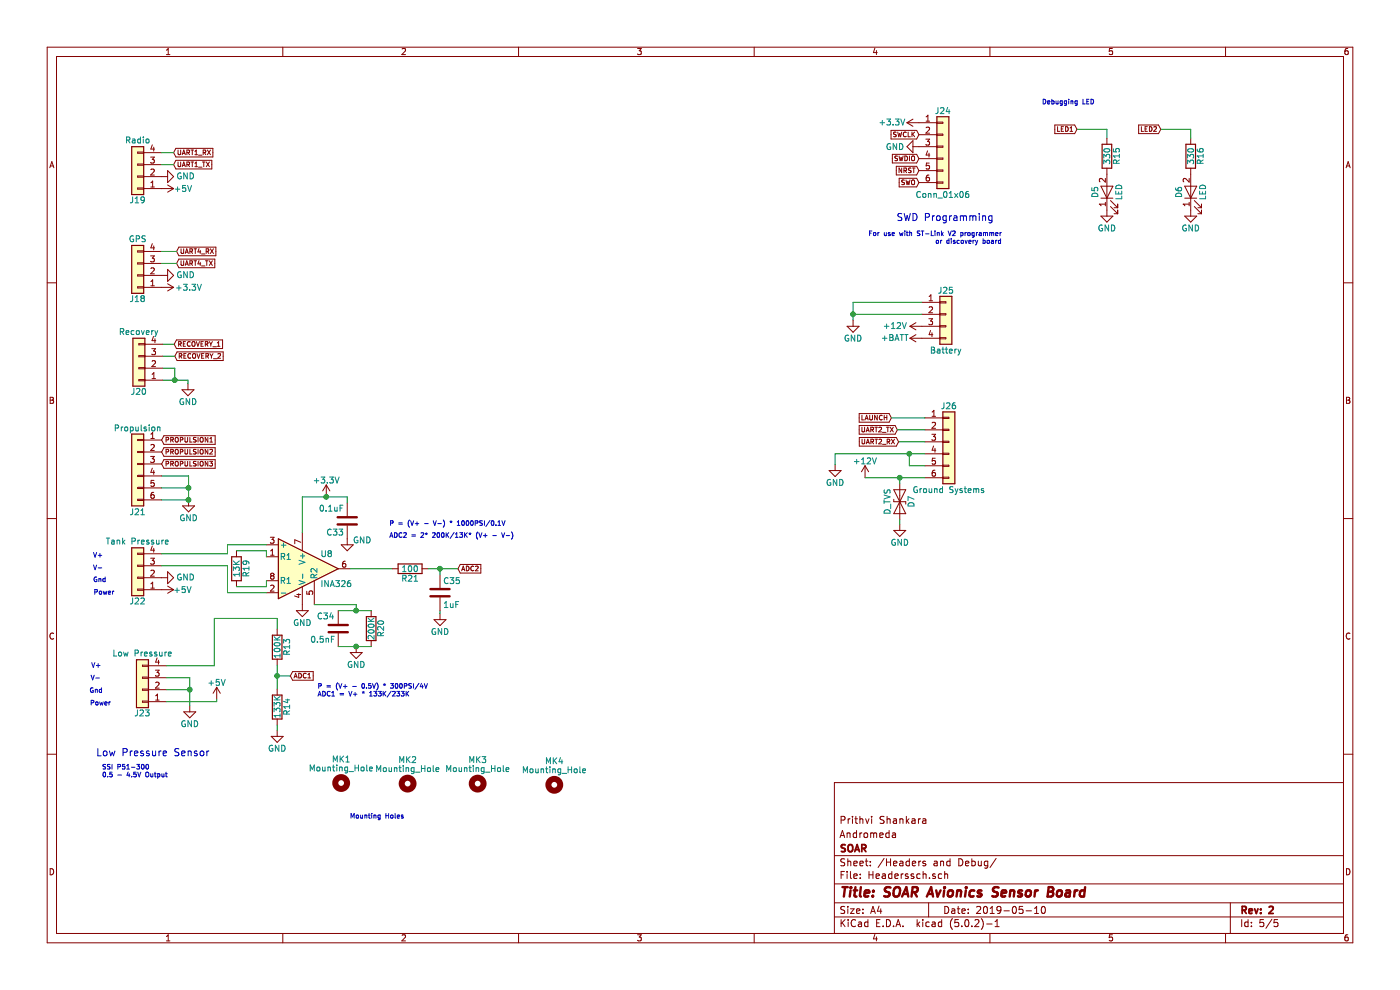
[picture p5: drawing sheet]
EESchema Schematic File Version 4
LIBS:AndromedaV2.2-cache
EELAYER 26 0
EELAYER END
$Descr A4 11693 8268
encoding utf-8
Sheet 5 5
Title "SOAR Avionics Sensor Board"
Date "2019-05-10"
Rev "2"
Comp "SOAR"
Comment1 "Andromeda"
Comment2 "Prithvi Shankara"
Comment3 ""
Comment4 ""
$EndDescr
$Comp
L AndromedaV2-rescue:Conn_01x06 J24
U 1 1
P 7875 1225
F 0 "J24" H 7875 1525 50  0000 C CNN
F 1 "Conn_01x06" H 7875 825 50  0000 C CNN
F 2 "Connector_PinHeader_2.54mm:PinHeader_1x06_P2.54mm_Vertical" H 7875 1225 50  0001 C CNN
F 3 "" H 7875 1225 50  0001 C CNN
	1    7875 1225
	1    0    0    -1  
$EndComp
$Comp
L AndromedaV2-rescue:+3.3V #PWR052
U 1 1
P 7675 1025
F 0 "#PWR052" H 7675 875 50  0001 C CNN
F 1 "+3.3V" V 7675 1250 50  0000 C CNN
F 2 "" H 7675 1025 50  0001 C CNN
F 3 "" H 7675 1025 50  0001 C CNN
	1    7675 1025
	0    -1   -1   0   
$EndComp
$Comp
L AndromedaV2-rescue:GND #PWR053
U 1 1
P 7675 1225
F 0 "#PWR053" H 7675 975 50  0001 C CNN
F 1 "GND" V 7675 1025 50  0000 C CNN
F 2 "" H 7675 1225 50  0001 C CNN
F 3 "" H 7675 1225 50  0001 C CNN
	1    7675 1225
	0    1    1    0   
$EndComp
Text Notes 7485 1855 0    59   ~ 0
SWD Programming
Text GLabel 7675 1125 0    39   Input ~ 0
SWCLK
Text GLabel 7675 1325 0    39   Input ~ 0
SWDIO
Text GLabel 7675 1425 0    39   Input ~ 0
NRST
$Comp
L AndromedaV2-rescue:LED D5
U 1 1
P 9245 1605
F 0 "D5" H 9245 1705 50  0000 C CNN
F 1 "LED" H 9245 1505 50  0000 C CNN
F 2 "LED_SMD:LED_0805_2012Metric" H 9245 1605 50  0001 C CNN
F 3 "" H 9245 1605 50  0001 C CNN
	1    9245 1605
	0    -1   -1   0   
$EndComp
$Comp
L AndromedaV2-rescue:GND #PWR054
U 1 1
P 9245 1755
F 0 "#PWR054" H 9245 1505 50  0001 C CNN
F 1 "GND" H 9245 1605 50  0000 C CNN
F 2 "" H 9245 1755 50  0001 C CNN
F 3 "" H 9245 1755 50  0001 C CNN
	1    9245 1755
	1    0    0    -1  
$EndComp
$Comp
L AndromedaV2-rescue:R R15
U 1 1
P 9245 1305
F 0 "R15" V 9325 1305 50  0000 C CNN
F 1 "330" V 9245 1305 50  0000 C CNN
F 2 "Resistors_SMD:R_0603" V 9175 1305 50  0001 C CNN
F 3 "" H 9245 1305 50  0001 C CNN
	1    9245 1305
	1    0    0    -1  
$EndComp
Text GLabel 8995 1080 0    39   Input ~ 0
LED1
Text Notes 8370 2045 2    39   ~ 0
For use with ST-Link V2 programmer\nor discovery board\n
Text Notes 9145 880  2    39   ~ 0
Debugging LED
Text Notes 2920 6845 0    39   ~ 0
Mounting Holes
$Comp
L AndromedaV2-rescue:LED D6
U 1 1
P 9945 1605
F 0 "D6" H 9945 1705 50  0000 C CNN
F 1 "LED" H 9945 1505 50  0000 C CNN
F 2 "LED_SMD:LED_0805_2012Metric" H 9945 1605 50  0001 C CNN
F 3 "" H 9945 1605 50  0001 C CNN
	1    9945 1605
	0    -1   -1   0   
$EndComp
$Comp
L AndromedaV2-rescue:GND #PWR055
U 1 1
P 9945 1755
F 0 "#PWR055" H 9945 1505 50  0001 C CNN
F 1 "GND" H 9945 1605 50  0000 C CNN
F 2 "" H 9945 1755 50  0001 C CNN
F 3 "" H 9945 1755 50  0001 C CNN
	1    9945 1755
	1    0    0    -1  
$EndComp
$Comp
L AndromedaV2-rescue:R R16
U 1 1
P 9945 1305
F 0 "R16" V 10025 1305 50  0000 C CNN
F 1 "330" V 9945 1305 50  0000 C CNN
F 2 "Resistors_SMD:R_0603" V 9875 1305 50  0001 C CNN
F 3 "" H 9945 1305 50  0001 C CNN
	1    9945 1305
	1    0    0    -1  
$EndComp
Text GLabel 9695 1080 0    39   Input ~ 0
LED2
$Comp
L AndromedaV2-rescue:Conn_01x04 J18
U 1 1
P 1150 2300
F 0 "J18" H 1150 2500 50  0000 C CNN
F 1 "GPS" H 1150 2000 50  0000 C CNN
F 2 "SOAR_Kicad_Library:Molex_Micro-Fit_3.0_43045-0400_2x02_P3.00mm_Horizontal" H 1150 2300 50  0001 C CNN
F 3 "" H 1150 2300 50  0001 C CNN
	1    1150 2300
	-1   0    0    1   
$EndComp
$Comp
L AndromedaV2-rescue:Conn_01x04 J20
U 1 1
P 1160 3075
F 0 "J20" H 1160 3275 50  0000 C CNN
F 1 "Recovery" H 1160 2775 50  0000 C CNN
F 2 "SOAR_Kicad_Library:Molex_Micro-Fit_3.0_43045-0400_2x02_P3.00mm_Horizontal" H 1160 3075 50  0001 C CNN
F 3 "" H 1160 3075 50  0001 C CNN
	1    1160 3075
	-1   0    0    1   
$EndComp
$Comp
L AndromedaV2-rescue:Conn_01x04 J22
U 1 1
P 1150 4825
F 0 "J22" H 1150 5025 50  0000 C CNN
F 1 "Tank Pressure" H 1150 4525 50  0000 C CNN
F 2 "SOAR_Kicad_Library:Molex_Micro-Fit_3.0_43045-0400_2x02_P3.00mm_Horizontal" H 1150 4825 50  0001 C CNN
F 3 "" H 1150 4825 50  0001 C CNN
	1    1150 4825
	-1   0    0    1   
$EndComp
$Comp
L AndromedaV2-rescue:Conn_01x04 J23
U 1 1
P 1190 5760
F 0 "J23" H 1190 5960 50  0000 C CNN
F 1 "Low Pressure" H 1190 5460 50  0000 C CNN
F 2 "SOAR_Kicad_Library:Molex_Micro-Fit_3.0_43045-0400_2x02_P3.00mm_Horizontal" H 1190 5760 50  0001 C CNN
F 3 "" H 1190 5760 50  0001 C CNN
	1    1190 5760
	-1   0    0    1   
$EndComp
Text Notes 800  6325 0    60   ~ 0
Low Pressure Sensor
$Comp
L AndromedaV2-rescue:Conn_01x04 J25
U 1 1
P 7900 2625
F 0 "J25" H 7900 2825 50  0000 C CNN
F 1 "Battery" H 7900 2325 50  0000 C CNN
F 2 "SOAR_Kicad_Library:Molex_Micro-Fit_3.0_43045-0400_2x02_P3.00mm_Horizontal" H 7900 2625 50  0001 C CNN
F 3 "" H 7900 2625 50  0001 C CNN
	1    7900 2625
	1    0    0    -1  
$EndComp
Text GLabel 7675 1525 0    39   Input ~ 0
SWO
$Comp
L AndromedaV2-rescue:GND #PWR056
U 1 1
P 7125 2675
F 0 "#PWR056" H 7125 2425 50  0001 C CNN
F 1 "GND" H 7125 2525 50  0000 C CNN
F 2 "" H 7125 2675 50  0001 C CNN
F 3 "" H 7125 2675 50  0001 C CNN
	1    7125 2675
	1    0    0    -1  
$EndComp
$Comp
L AndromedaV2-rescue:+12V #PWR057
U 1 1
P 7700 2725
AR Path="/5AD34D14" Ref="#PWR057"  Part="1" 
AR Path="/5A1CBF33/5AD34D14" Ref="#PWR057"  Part="1" 
F 0 "#PWR057" H 7700 2575 50  0001 C CNN
F 1 "+12V" V 7700 2950 50  0000 C CNN
F 2 "" H 7700 2725 50  0001 C CNN
F 3 "" H 7700 2725 50  0001 C CNN
	1    7700 2725
	0    -1   -1   0   
$EndComp
$Comp
L AndromedaV2-rescue:+BATT #PWR058
U 1 1
P 7700 2825
F 0 "#PWR058" H 7700 2675 50  0001 C CNN
F 1 "+BATT" V 7700 3050 50  0000 C CNN
F 2 "" H 7700 2825 50  0001 C CNN
F 3 "" H 7700 2825 50  0001 C CNN
	1    7700 2825
	0    -1   -1   0   
$EndComp
Text Notes 780  4975 0    39   ~ 0
Power
Text Notes 775  4870 0    39   ~ 0
Gnd\n
Text Notes 775  4665 0    39   ~ 0
V+
Text Notes 775  4770 0    39   ~ 0
V-
Text Notes 750  5900 0    39   ~ 0
Power
Text Notes 745  5795 0    39   ~ 0
Gnd\n
Text Notes 760  5585 0    39   ~ 0
V+
Text Notes 755  5690 0    39   ~ 0
V-
$Comp
L AndromedaV2-rescue:+12V #PWR059
U 1 1
P 7225 3990
AR Path="/5AE4DB94" Ref="#PWR059"  Part="1" 
AR Path="/5A1CBF33/5AE4DB94" Ref="#PWR059"  Part="1" 
F 0 "#PWR059" H 7225 3840 50  0001 C CNN
F 1 "+12V" H 7225 4130 50  0000 C CNN
F 2 "" H 7225 3990 50  0001 C CNN
F 3 "" H 7225 3990 50  0001 C CNN
	1    7225 3990
	1    0    0    -1  
$EndComp
$Comp
L AndromedaV2-rescue:GND #PWR060
U 1 1
P 6975 3880
F 0 "#PWR060" H 6975 3630 50  0001 C CNN
F 1 "GND" H 6975 3730 50  0000 C CNN
F 2 "" H 6975 3880 50  0001 C CNN
F 3 "" H 6975 3880 50  0001 C CNN
	1    6975 3880
	1    0    0    -1  
$EndComp
$Comp
L AndromedaV2-rescue:+5V #PWR061
U 1 1
P 1350 4925
F 0 "#PWR061" H 1350 4775 50  0001 C CNN
F 1 "+5V" V 1350 5100 50  0000 C CNN
F 2 "" H 1350 4925 50  0001 C CNN
F 3 "" H 1350 4925 50  0001 C CNN
	1    1350 4925
	0    1    1    0   
$EndComp
$Comp
L AndromedaV2-rescue:+5V #PWR062
U 1 1
P 1810 5840
F 0 "#PWR062" H 1810 5690 50  0001 C CNN
F 1 "+5V" H 1810 5980 50  0000 C CNN
F 2 "" H 1810 5840 50  0001 C CNN
F 3 "" H 1810 5840 50  0001 C CNN
	1    1810 5840
	1    0    0    -1  
$EndComp
$Comp
L AndromedaV2-rescue:+3.3V #PWR063
U 1 1
P 1350 2400
F 0 "#PWR063" H 1350 2250 50  0001 C CNN
F 1 "+3.3V" V 1350 2625 50  0000 C CNN
F 2 "" H 1350 2400 50  0001 C CNN
F 3 "" H 1350 2400 50  0001 C CNN
	1    1350 2400
	0    1    1    0   
$EndComp
Text GLabel 1450 1375 2    39   Input ~ 0
UART1_TX
Text GLabel 1450 1275 2    39   Input ~ 0
UART1_RX
$Comp
L AndromedaV2-rescue:GND #PWR065
U 1 1
P 1350 1475
F 0 "#PWR065" H 1350 1225 50  0001 C CNN
F 1 "GND" V 1350 1275 50  0000 C CNN
F 2 "" H 1350 1475 50  0001 C CNN
F 3 "" H 1350 1475 50  0001 C CNN
	1    1350 1475
	0    -1   -1   0   
$EndComp
Text GLabel 1475 2100 2    39   Input ~ 0
UART4_RX
Text GLabel 1475 2200 2    39   Input ~ 0
UART4_TX
$Comp
L AndromedaV2-rescue:GND #PWR066
U 1 1
P 1350 2300
F 0 "#PWR066" H 1350 2050 50  0001 C CNN
F 1 "GND" V 1350 2100 50  0000 C CNN
F 2 "" H 1350 2300 50  0001 C CNN
F 3 "" H 1350 2300 50  0001 C CNN
	1    1350 2300
	0    -1   -1   0   
$EndComp
Text GLabel 7495 3590 0    39   Input ~ 0
UART2_TX
Text GLabel 7505 3690 0    39   Input ~ 0
UART2_RX
Text GLabel 7445 3490 0    39   Input ~ 0
LAUNCH
$Comp
L AndromedaV2-rescue:Conn_01x06 J26
U 1 1
P 7925 3690
F 0 "J26" H 7925 3990 50  0000 C CNN
F 1 "Ground Systems" H 7925 3290 50  0000 C CNN
F 2 "SOAR_Kicad_Library:Molex_Micro-Fit_3.0_43045-0600_2x03_P3.00mm_Horizontal" H 7925 3690 50  0001 C CNN
F 3 "" H 7925 3690 50  0001 C CNN
	1    7925 3690
	1    0    0    -1  
$EndComp
Text GLabel 1455 2875 2    39   Input ~ 0
RECOVERY_1
Text GLabel 1460 2975 2    39   Input ~ 0
RECOVERY_2
$Comp
L AndromedaV2-rescue:GND #PWR069
U 1 1
P 1570 3205
F 0 "#PWR069" H 1570 2955 50  0001 C CNN
F 1 "GND" H 1570 3055 50  0000 C CNN
F 2 "" H 1570 3205 50  0001 C CNN
F 3 "" H 1570 3205 50  0001 C CNN
	1    1570 3205
	1    0    0    -1  
$EndComp
$Comp
L AndromedaV2-rescue:R R14
U 1 1
P 2315 5905
F 0 "R14" V 2395 5905 50  0000 C CNN
F 1 "133K" V 2315 5905 50  0000 C CNN
F 2 "Resistors_SMD:R_0603" V 2245 5905 50  0001 C CNN
F 3 "" H 2315 5905 50  0001 C CNN
	1    2315 5905
	1    0    0    -1  
$EndComp
$Comp
L AndromedaV2-rescue:R R13
U 1 1
P 2315 5405
F 0 "R13" V 2395 5405 50  0000 C CNN
F 1 "100K" V 2315 5405 50  0000 C CNN
F 2 "Resistors_SMD:R_0603" V 2245 5405 50  0001 C CNN
F 3 "" H 2315 5405 50  0001 C CNN
	1    2315 5405
	1    0    0    -1  
$EndComp
Text GLabel 2425 5645 2    39   Input ~ 0
ADC1
$Comp
L AndromedaV2-rescue:GND #PWR070
U 1 1
P 1585 5895
F 0 "#PWR070" H 1585 5645 50  0001 C CNN
F 1 "GND" H 1585 5745 50  0000 C CNN
F 2 "" H 1585 5895 50  0001 C CNN
F 3 "" H 1585 5895 50  0001 C CNN
	1    1585 5895
	1    0    0    -1  
$EndComp
$Comp
L AndromedaV2-rescue:GND #PWR071
U 1 1
P 2315 6100
F 0 "#PWR071" H 2315 5850 50  0001 C CNN
F 1 "GND" H 2315 5950 50  0000 C CNN
F 2 "" H 2315 6100 50  0001 C CNN
F 3 "" H 2315 6100 50  0001 C CNN
	1    2315 6100
	1    0    0    -1  
$EndComp
Text GLabel 1350 3675 2    39   Input ~ 0
PROPULSION1
Text GLabel 1350 3775 2    39   Input ~ 0
PROPULSION2
$Comp
L AndromedaV2-rescue:R R19
U 1 1
P 1975 4750
F 0 "R19" V 2055 4750 50  0000 C CNN
F 1 "13K" V 1975 4750 50  0000 C CNN
F 2 "Resistors_SMD:R_0603" V 1905 4750 50  0001 C CNN
F 3 "" H 1975 4750 50  0001 C CNN
	1    1975 4750
	1    0    0    -1  
$EndComp
$Comp
L AndromedaV2-rescue:C C33
U 1 1
P 2900 4350
F 0 "C33" H 2925 4450 50  0000 L CNN
F 1 "0.1uF" H 2925 4250 50  0000 L CNN
F 2 "Capacitors_SMD:C_0603" H 2938 4200 50  0001 C CNN
F 3 "" H 2900 4350 50  0001 C CNN
	1    2900 4350
	-1   0    0    1   
$EndComp
$Comp
L AndromedaV2-rescue:GND #PWR073
U 1 1
P 2900 4500
F 0 "#PWR073" H 2900 4250 50  0001 C CNN
F 1 "GND" H 3025 4490 50  0000 C CNN
F 2 "" H 2900 4500 50  0001 C CNN
F 3 "" H 2900 4500 50  0001 C CNN
	1    2900 4500
	1    0    0    -1  
$EndComp
$Comp
L AndromedaV2-rescue:R R21
U 1 1
P 3425 4750
F 0 "R21" V 3505 4750 50  0000 C CNN
F 1 "100" V 3425 4750 50  0000 C CNN
F 2 "Resistors_SMD:R_0603" V 3355 4750 50  0001 C CNN
F 3 "" H 3425 4750 50  0001 C CNN
	1    3425 4750
	0    1    1    0   
$EndComp
$Comp
L AndromedaV2-rescue:C C35
U 1 1
P 3675 4950
F 0 "C35" H 3700 5050 50  0000 L CNN
F 1 "1uF" H 3700 4850 50  0000 L CNN
F 2 "Capacitors_SMD:C_0603" H 3713 4800 50  0001 C CNN
F 3 "" H 3675 4950 50  0001 C CNN
	1    3675 4950
	1    0    0    -1  
$EndComp
$Comp
L AndromedaV2-rescue:GND #PWR074
U 1 1
P 3675 5125
F 0 "#PWR074" H 3675 4875 50  0001 C CNN
F 1 "GND" H 3675 4975 50  0000 C CNN
F 2 "" H 3675 5125 50  0001 C CNN
F 3 "" H 3675 5125 50  0001 C CNN
	1    3675 5125
	1    0    0    -1  
$EndComp
$Comp
L AndromedaV2-rescue:GND #PWR075
U 1 1
P 2975 5400
F 0 "#PWR075" H 2975 5150 50  0001 C CNN
F 1 "GND" H 2975 5250 50  0000 C CNN
F 2 "" H 2975 5400 50  0001 C CNN
F 3 "" H 2975 5400 50  0001 C CNN
	1    2975 5400
	1    0    0    -1  
$EndComp
$Comp
L AndromedaV2-rescue:+3.3V #PWR076
U 1 1
P 2725 4150
F 0 "#PWR076" H 2725 4000 50  0001 C CNN
F 1 "+3.3V" H 2725 4290 50  0000 C CNN
F 2 "" H 2725 4150 50  0001 C CNN
F 3 "" H 2725 4150 50  0001 C CNN
	1    2725 4150
	1    0    0    -1  
$EndComp
Text GLabel 3825 4750 2    39   Input ~ 0
ADC2
$Comp
L AndromedaV2-rescue:GND #PWR078
U 1 1
P 1350 4825
F 0 "#PWR078" H 1350 4575 50  0001 C CNN
F 1 "GND" V 1350 4625 50  0000 C CNN
F 2 "" H 1350 4825 50  0001 C CNN
F 3 "" H 1350 4825 50  0001 C CNN
	1    1350 4825
	0    -1   -1   0   
$EndComp
Wire Wire Line
	2315 6055 2315 6100
Connection ~ 1585 5760
Wire Wire Line
	1390 5760 1585 5760
Wire Wire Line
	1585 5660 1585 5760
Wire Wire Line
	1390 5660 1585 5660
Wire Wire Line
	2315 5165 2315 5255
Wire Wire Line
	1790 5165 2315 5165
Wire Wire Line
	1790 5560 1790 5165
Wire Wire Line
	1390 5560 1790 5560
Wire Wire Line
	2315 5645 2425 5645
Connection ~ 1460 3175
Wire Wire Line
	1460 3075 1460 3175
Wire Wire Line
	1570 3175 1570 3205
Wire Wire Line
	1360 3175 1460 3175
Wire Wire Line
	1460 3075 1360 3075
Wire Wire Line
	1460 2975 1360 2975
Wire Wire Line
	1455 2875 1360 2875
Wire Wire Line
	7445 3490 7725 3490
Wire Wire Line
	7725 3690 7505 3690
Wire Wire Line
	7495 3590 7725 3590
Wire Wire Line
	1810 5860 1810 5840
Wire Wire Line
	1390 5860 1810 5860
Connection ~ 7595 3790
Wire Wire Line
	7595 3890 7595 3790
Wire Wire Line
	6975 3790 6975 3880
Wire Wire Line
	6975 3790 7595 3790
Wire Wire Line
	7725 3990 7515 3990
Wire Wire Line
	9695 1080 9945 1080
Wire Wire Line
	9945 1080 9945 1155
Wire Wire Line
	8995 1080 9245 1080
Wire Wire Line
	9245 1080 9245 1155
$Comp
L AndromedaV2-rescue:C C34
U 1 1
P 2825 5250
F 0 "C34" H 2645 5355 50  0000 L CNN
F 1 "0.5nF" H 2590 5160 50  0000 L CNN
F 2 "Capacitors_SMD:C_0603" H 2863 5100 50  0001 C CNN
F 3 "" H 2825 5250 50  0001 C CNN
	1    2825 5250
	1    0    0    -1  
$EndComp
Wire Wire Line
	7725 3890 7595 3890
$Comp
L AndromedaV2-rescue:Mounting_Hole MK1
U 1 1
P 2850 6540
F 0 "MK1" H 2850 6740 50  0000 C CNN
F 1 "Mounting_Hole" H 2850 6665 50  0000 C CNN
F 2 "Mounting_Holes:MountingHole_2.5mm_Pad" H 2850 6540 50  0001 C CNN
F 3 "" H 2850 6540 50  0001 C CNN
	1    2850 6540
	1    0    0    -1  
$EndComp
$Comp
L AndromedaV2-rescue:Mounting_Hole MK2
U 1 1
P 3405 6545
F 0 "MK2" H 3405 6745 50  0000 C CNN
F 1 "Mounting_Hole" H 3405 6670 50  0000 C CNN
F 2 "Mounting_Holes:MountingHole_2.5mm_Pad" H 3405 6545 50  0001 C CNN
F 3 "" H 3405 6545 50  0001 C CNN
	1    3405 6545
	1    0    0    -1  
$EndComp
$Comp
L AndromedaV2-rescue:Mounting_Hole MK3
U 1 1
P 3990 6545
F 0 "MK3" H 3990 6745 50  0000 C CNN
F 1 "Mounting_Hole" H 3990 6670 50  0000 C CNN
F 2 "Mounting_Holes:MountingHole_2.5mm_Pad" H 3990 6545 50  0001 C CNN
F 3 "" H 3990 6545 50  0001 C CNN
	1    3990 6545
	1    0    0    -1  
$EndComp
$Comp
L AndromedaV2-rescue:Mounting_Hole MK4
U 1 1
P 4630 6555
F 0 "MK4" H 4630 6755 50  0000 C CNN
F 1 "Mounting_Hole" H 4630 6680 50  0000 C CNN
F 2 "Mounting_Holes:MountingHole_2.5mm_Pad" H 4630 6555 50  0001 C CNN
F 3 "" H 4630 6555 50  0001 C CNN
	1    4630 6555
	1    0    0    -1  
$EndComp
$Comp
L AndromedaV2-rescue:R R20
U 1 1
P 3100 5250
F 0 "R20" V 3180 5250 50  0000 C CNN
F 1 "200K" V 3100 5250 50  0000 C CNN
F 2 "Resistors_SMD:R_0603" V 3030 5250 50  0001 C CNN
F 3 "" H 3100 5250 50  0001 C CNN
	1    3100 5250
	1    0    0    -1  
$EndComp
Text Notes 850  6500 0    39   ~ 0
SSI P51-300\n0.5 - 4.5V Output
Text Notes 2650 5825 0    39   ~ 0
P = (V+ - 0.5V) * 300PSI/4V\nADC1 = V+ * 133K/233K
Text Notes 3250 4500 0    39   ~ 0
ADC2 = 2* 200K/13K* (V+ - V-)
Text Notes 3250 4400 0    39   ~ 0
P = (V+ - V-) * 1000PSI/0.1V
$Comp
L AndromedaV2-rescue:D_TVS D7
U 1 1
P 7515 4190
F 0 "D7" H 7515 4290 50  0000 C CNN
F 1 "D_TVS" H 7515 4090 50  0000 C CNN
F 2 "Diodes_SMD:D_SOD-323" H 7515 4190 50  0001 C CNN
F 3 "" H 7515 4190 50  0001 C CNN
	1    7515 4190
	0    1    1    0   
$EndComp
$Comp
L AndromedaV2-rescue:GND #PWR079
U 1 1
P 7515 4380
F 0 "#PWR079" H 7515 4130 50  0001 C CNN
F 1 "GND" H 7515 4230 50  0000 C CNN
F 2 "" H 7515 4380 50  0001 C CNN
F 3 "" H 7515 4380 50  0001 C CNN
	1    7515 4380
	1    0    0    -1  
$EndComp
Wire Wire Line
	7515 3990 7515 4040
Connection ~ 7515 3990
Wire Wire Line
	7515 4340 7515 4380
Wire Wire Line
	1585 5760 1585 5895
Wire Wire Line
	1460 3175 1570 3175
Wire Wire Line
	7595 3790 7725 3790
Wire Wire Line
	7515 3990 7225 3990
Wire Wire Line
	2315 5555 2315 5645
$Comp
L AndromedaV2-rescue:+5V #PWR0105
U 1 1
P 1350 1575
F 0 "#PWR0105" H 1350 1425 50  0001 C CNN
F 1 "+5V" V 1350 1675 50  0000 L CNN
F 2 "" H 1350 1575 50  0001 C CNN
F 3 "" H 1350 1575 50  0001 C CNN
	1    1350 1575
	0    1    1    0   
$EndComp
$Comp
L AndromedaV2-rescue:Conn_01x04 J19
U 1 1
P 1150 1475
F 0 "J19" H 1150 1675 50  0000 C CNN
F 1 "Radio" H 1150 1175 50  0000 C CNN
F 2 "SOAR_Kicad_Library:Molex_Micro-Fit_3.0_43045-0400_2x02_P3.00mm_Horizontal" H 1150 1475 50  0001 C CNN
F 3 "" H 1150 1475 50  0001 C CNN
	1    1150 1475
	-1   0    0    1   
$EndComp
Wire Wire Line
	1350 1275 1450 1275
Wire Wire Line
	1350 1375 1450 1375
Connection ~ 2315 5645
Wire Wire Line
	2315 5645 2315 5755
$Comp
L AndromedaV2-rescue:INA326 U8
U 1 1
P 2525 4750
F 0 "U8" H 2675 4875 50  0000 L CNN
F 1 "INA326" H 2675 4625 50  0000 L CNN
F 2 "Housings_SSOP:MSOP-8_3x3mm_Pitch0.65mm" H 2525 4750 50  0001 L CNN
F 3 "" H 2625 4750 50  0001 C CNN
	1    2525 4750
	1    0    0    -1  
$EndComp
Wire Wire Line
	1975 4600 2225 4600
Wire Wire Line
	2225 4600 2225 4650
Wire Wire Line
	1975 4900 2225 4900
Wire Wire Line
	2225 4900 2225 4850
Wire Wire Line
	1350 4625 1900 4625
Wire Wire Line
	1900 4625 1900 4550
Wire Wire Line
	1900 4550 2225 4550
Wire Wire Line
	1350 4725 1900 4725
Wire Wire Line
	1900 4725 1900 4950
Wire Wire Line
	1900 4950 2225 4950
Wire Wire Line
	2525 4450 2525 4150
Wire Wire Line
	2525 4150 2725 4150
Wire Wire Line
	2900 4150 2900 4200
Connection ~ 2725 4150
Wire Wire Line
	2725 4150 2900 4150
$Comp
L AndromedaV2-rescue:GND #PWR0106
U 1 1
P 2525 5050
F 0 "#PWR0106" H 2525 4800 50  0001 C CNN
F 1 "GND" H 2525 4900 50  0000 C CNN
F 2 "" H 2525 5050 50  0001 C CNN
F 3 "" H 2525 5050 50  0001 C CNN
	1    2525 5050
	1    0    0    -1  
$EndComp
Wire Wire Line
	2825 5100 2975 5100
Wire Wire Line
	2825 5400 2975 5400
Connection ~ 2975 5400
Wire Wire Line
	2975 5400 3100 5400
Wire Wire Line
	2625 5050 2975 5050
Wire Wire Line
	2975 5050 2975 5100
Connection ~ 2975 5100
Wire Wire Line
	2975 5100 3100 5100
Wire Wire Line
	2925 4750 3275 4750
Wire Wire Line
	3575 4750 3675 4750
Wire Wire Line
	3675 4800 3675 4750
Connection ~ 3675 4750
Wire Wire Line
	3675 4750 3825 4750
Wire Wire Line
	3675 5125 3675 5100
Wire Wire Line
	1475 2100 1350 2100
Wire Wire Line
	1475 2200 1350 2200
$Comp
L AndromedaV2-rescue:Conn_01x06 J21
U 1 1
P 1150 3875
F 0 "J21" H 1150 3475 50  0000 C CNN
F 1 "Propulsion" H 1150 4175 50  0000 C CNN
F 2 "SOAR_Library:Molex_Micro-Fit_3.0_43045-0600_2x03_P3.00mm_Horizontal" H 1150 3875 50  0001 C CNN
F 3 "" H 1150 3875 50  0001 C CNN
	1    1150 3875
	-1   0    0    -1  
$EndComp
Text GLabel 1350 3875 2    39   Input ~ 0
PROPULSION3
$Comp
L AndromedaV2-rescue:GND #PWR0107
U 1 1
P 1575 4175
F 0 "#PWR0107" H 1575 3925 50  0001 C CNN
F 1 "GND" H 1575 4025 50  0000 C CNN
F 2 "" H 1575 4175 50  0001 C CNN
F 3 "" H 1575 4175 50  0001 C CNN
	1    1575 4175
	1    0    0    -1  
$EndComp
Wire Wire Line
	1350 3975 1575 3975
Wire Wire Line
	1575 3975 1575 4075
Wire Wire Line
	1350 4075 1575 4075
Connection ~ 1575 4075
Wire Wire Line
	1575 4075 1575 4175
Wire Wire Line
	1350 4175 1575 4175
Connection ~ 1575 4175
Wire Wire Line
	7700 2525 7125 2525
Wire Wire Line
	7125 2525 7125 2625
Wire Wire Line
	7700 2625 7125 2625
Connection ~ 7125 2625
Wire Wire Line
	7125 2625 7125 2675
$EndSCHEMATC
